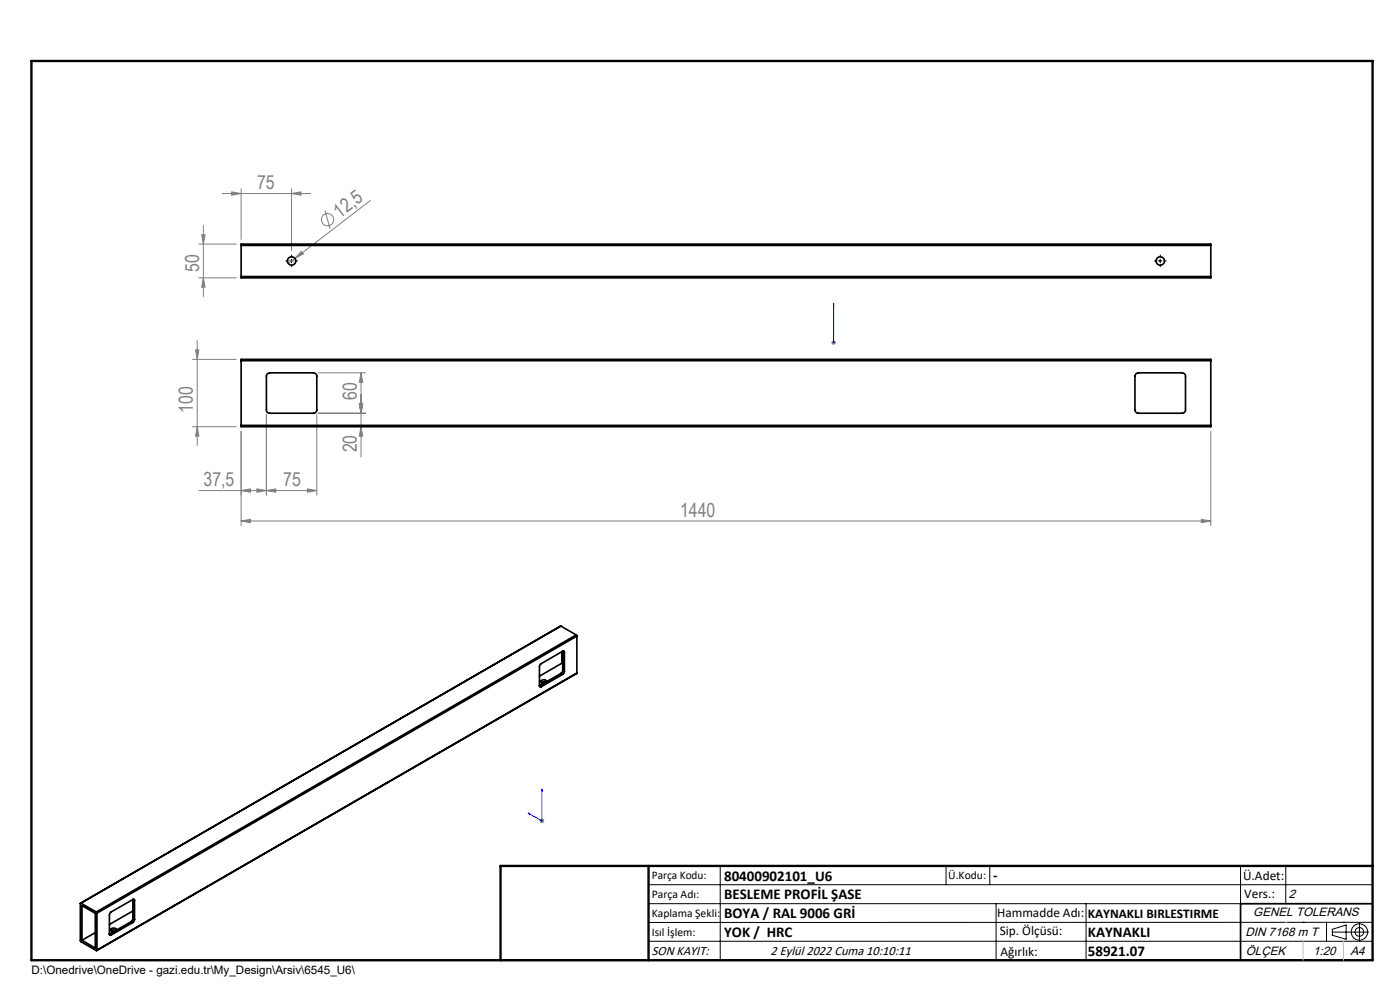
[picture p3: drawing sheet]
<svg xmlns="http://www.w3.org/2000/svg" width="297mm" height="210mm" viewBox="0 0 297 210" stroke-linecap="round" stroke-linejoin="round" font-family="sans-serif">
<g fill="none" stroke="#808080" stroke-width=".21">
<path d="M42.2 58.9h7.9M42.2 51.8h7.9M42.8 49.8h.7l-.4 2zM43.1 58.9l.4 2h-.7zM43.1 47.8v15.1M47.1 41.1h18.8M49.1 40.7l2.1 .4-2.1 .3zM51.2 40v10.8M61.8 41.1l2.1-.4v.7zM61.8 40v13.1M62.6 54.8l-1.5 1.1M63.9 53.3l.5 .6-1.8 .9z"/>
<path d="M68.9 44.7l1.1 3.8M78.6 42.5l-16 12.3M40.8 76.2h9.3M41.5 74.2h.7l-.4 2zM41.8 72.2v22.3M67.5 79.1h10.1M76.6 79.1v17.8M76.6 79.1l.3 2h-.7zM176.4 72.7h1M176.5 72.3l.7 .7M176.8 72.2v1M177.2 72.3l-.7 .7"/>
<path d="M40.8 90.5h9.3M41.8 90.5l.4 2h-.7zM51.2 91.5v20M56.5 87.9v17.1M67.2 87.9v17.1M67.5 87.7h10.1M76.2 85.6h.7l-.3 2.1zM76.6 90.5l.3 2h-.7zM256.9 91.5v20M42.2 104.1h25M51.2 104.1l1.9-.4v.7zM51.2 110.5l1.9-.3v.7z"/>
<path d="M51.2 110.5h205.7M54.5 103.7l2 .4-2 .3zM56.5 104.1l2-.4v.7zM65.2 103.7l2 .4-2 .3zM254.8 110.2l2.1 .3-2.1 .4zM114.5 174.2h1M114.6 173.8l.7 .7M115 173.7v1M115.3 173.8l-.7 .7"/>
<circle cx="69.5" cy="46.6" r="1.3"/>
</g>
<g fill="none" stroke="#000" stroke-width=".21">
<path d="M61.5 55.3h.7M61.8 55v.7M245.8 55.3h.7M246.1 55v.7M137.6 187.7h153.6M137.6 191.7h153.6M137.6 199.7h153.6M152.8 183.7v20M200.7 183.7v4M210 183.7v4M211.3 191.7v12M230.4 191.7v12"/>
<path d="M263.2 183.7v20M272.8 183.7v8M276.4 195.6h.1M281.4 195.6v4.1M282.6 197.7h7.8M282.6 197.1l3-.9v3l-3-.8zM285 195.6h.1M288.4 195.8v3.8M291.2 195.6l-153.6 .1"/>
<circle cx="288.4" cy="197.7" r="1.74"/>
<circle cx="288.4" cy="197.7" r=".93"/>
</g>
<path d="M176.8 72.6v.2zM176.8 64.3v.5v-.5M176.8 72.7h.1M176.8 64.3v8.4M112 172.5h.3v.2zM115 167.4v6.8l-3-1.7M115 167.4v.3h-.1z" fill="none" stroke="#00f" stroke-width=".21"/>
<path d="M61.2 55.3h-.6M61.9 54.6v-.5M61.9 56.1v.5M62.6 55.3h.5M245.4 55.3h-.5M246.2 54.6v-.5M246.2 56.1v.5M246.9 55.3h.5" fill="none" stroke="#000" stroke-width=".21" stroke-dasharray="15.2 1.3 1.3 1.3"/>
<path d="M291.2 191.7h-28v12M106.2 203.7h185" fill="none" stroke="#000" stroke-width=".35"/>
<path d="M6.7 12.9h284.5v190.8h-284.5zM137.6 183.7v20M291.2 183.7h-185v20" fill="none" stroke="#000" stroke-width=".5"/>
<path d="M272.8 195.6h.1M276.4 199.7v4M285 199.7v4" fill="none" stroke="#c0c0c0" stroke-width=".21"/>
<g fill="#00f">
<path d="M176.8 72.6v.2zM176.8 64.3v.5z"/>
<path d="M112 172.5l.3 .2v-.2zM115 167.4l-.1 .3h.1z"/>
</g>
<g fill="#808080">
<path d="M63.9 53.3l.5 .6-1.8 .9z"/>
<path d="M54.5 103.7l2 .4-2 .3zM51.2 104.1l1.9-.4v.7zM61.8 41.1l2.1-.4v.7zM49.1 40.7l2.1 .4-2.1 .3z"/>
<path d="M56.5 104.1l2-.4v.7zM65.2 103.7l2 .4-2 .3zM51.2 110.5l1.9-.3v.7zM254.8 110.2l2.1 .3-2.1 .4z"/>
<path d="M41.8 90.5l.4 2h-.7zM41.5 74.2h.7l-.4 2zM43.1 58.9l.4 2h-.7zM42.8 49.8h.7l-.4 2z"/>
<path d="M76.6 79.1l.3 2h-.7zM76.2 85.6h.7l-.3 2.1zM76.2 85.6h.7l-.3 2.1zM76.6 90.5l.3 2h-.7z"/>
</g>
<g fill="none" stroke="#000" stroke-width=".35">
<path d="M51.2 58.7v.2h205.7v-.2M51.2 52.1v-.3h205.7v.3M51.2 52.1v6.6M51.2 58.7h205.7M51.2 52.1h205.7M256.9 52.1v6.6M51.2 76.5v-.3h205.7v.3M51.2 76.5h205.7M51.2 76.5v13.7M56.6 79.4l.6-.3h9.3a.72 .72 0 0 1 .7 .7v7.2a.72 .72 0 0 1-.7 .7h-9.3a.72 .72 0 0 1-.7-.7zM241 79.3l.5-.2h9.3a.72 .72 0 0 1 .7 .7v7.2a.72 .72 0 0 1-.7 .7h-9.3a.72 .72 0 0 1-.7-.7v-7.2zM256.9 76.5v13.7"/>
<path d="M51.2 90.2v.3h205.7v-.3M51.2 90.2h205.7M119 132.8l-101.9 58.8M119 132.8l-101.8 58.8M119 132.8l3.2 1.9M119.2 138.2v2.5M119.4 138.1l-4.8 2.9-.2 .3v4.2M119.4 138.1h.3v.3M119.4 138.1l.3 .3M119.4 138.1v4.1M119.7 138.4v4M122.2 134.7l.2 .2"/>
<path d="M122.2 134.7l-101.8 58.8M122.4 134.9l-101.8 58.8M122.4 134.9v7.9M114.4 145.5l.1 .2h.3M114.4 145.5l.4 .2M115.7 144.7l-.6-.1-.3 .2M115.9 144.6a.63 .63 0 0 0-.6-.4 .63 .63 0 0 0-.6 .5l.7 .2M119 142.8l.4 .2M119 142.8l-4.6 2.7M119.2 140.7l-4.8 2.7M119.2 140.7l.2 .1M119.4 142.2l-.4 .6"/>
<path d="M119.4 143l-4.6 2.7M119.4 142.2l.3 .2M119.7 142.4v.3l-.3 .3M122.4 142.8l-101.9 58.8M122.4 142.8l-101.8 58.7M17.2 191.6h-.2v8l3.4 2 .2-.1M17.2 191.6l3.2 1.9M17.4 192.1l2.8 1.6v7.4l-2.8-1.6zM20.2 197.8l-2.8 1.7M20.4 193.5l.2 .2M20.6 193.7v7.8M23.2 198.1l.1 .3h.3"/>
<path d="M23.2 198.1l.4 .3M24.6 197.4l-.6-.1-.4 .1M24.7 197.3a.66 .66 0 0 0-.6-.4 .66 .66 0 0 0-.6 .4l.3 .2 .4 .1M27.8 195.5l.4 .2M27.8 195.5l-4.6 2.6M28.2 190.8l-4.9 2.9-.1 4.4M28.2 190.8l.2-.1 .1 .3M28.2 194.9l-.4 .6M28.2 195.7l-4.6 2.7M28.2 193.2l-5 2.9M28.2 190.8l.3 .2M28.2 194.9l.3 .2"/>
<path d="M28.2 190.8v4.1M28.5 195.1l-.3 .6M28.5 191v4.1"/>
<circle cx="61.8" cy="55.4" r=".89"/>
<circle cx="246.1" cy="55.4" r=".89"/>
</g>
<g font-size="4.1" fill="#808080">
<text x="54.5" y="40.1">75</text>
<text x="72.1" y="46.4" transform="rotate(-38 72.1 46.4)">12,5</text>
<text x="42.2" y="57.6" transform="rotate(-90 42.2 57.6)">50</text>
<text x="40.9" y="87.5" transform="rotate(-90 40.9 87.5)">100</text>
<text x="75.7" y="84.8" transform="rotate(-90 75.7 84.8)">60</text>
<text x="75.7" y="96" transform="rotate(-90 75.7 96)">20</text>
<text x="43.2" y="103.1">37,5</text>
<text x="60.1" y="103.1">75</text>
<text x="144.3" y="109.6">1440</text>
</g>
<g font-size="3.2">
<text x="153.6" y="186.8">80400902101_U6</text>
<text x="153.6" y="190.8">BESLEME PROFİL ŞASE</text>
<text x="210.7" y="186.6">-</text>
<text x="153.6" y="194.8">BOYA / RAL 9006 GRİ</text>
<text x="153.6" y="198.8">YOK / HRC</text>
<text x="230.8" y="198.7">KAYNAKLI</text>
<text x="230.8" y="202.8">58921.07</text>
</g>
<g font-size="2.8">
<text x="263.7" y="186.7">Ü.Adet:</text>
<text x="263.9" y="190.5">Vers.:</text>
<text x="211.5" y="194.5">Hammadde Adı:</text>
<text x="230.8" y="194.7">KAYNAKLI BIRLESTIRME</text>
<text x="138.3" y="202.6">SON KAYIT:</text>
<text x="163.5" y="202.6">2 Eylül 2022 Cuma 10:10:11</text>
<text x="212.1" y="198.4">Sip. Ölçüsü:</text>
<text x="212.2" y="202.7">Ağırlık:</text>
</g>
<g font-size="2.6">
<text x="273.4" y="190.4">2</text>
<text x="265.9" y="194.4">GENEL TOLERANS</text>
<text x="264.2" y="198.5">DIN 7168 m T</text>
<text x="264.3" y="202.6">ÖLÇEK</text>
<text x="278.5" y="202.6">1:20</text>
<text x="286.5" y="202.6">A4</text>
</g>
<g font-size="2.5">
<text x="138.3" y="186.4">Parça Kodu:</text>
<text x="138.3" y="190.5">Parça Adı:</text>
<text x="201.2" y="186.5">Ü.Kodu:</text>
<text x="138.3" y="194.5">Kaplama Şekli:</text>
<text x="138.3" y="198.6">Isıl İşlem:</text>
<text x="6.7" y="206.7">D:\Onedrive\OneDrive - gazi.edu.tr\My_Design\Arsiv\6545_U6\</text>
</g>
</svg>
